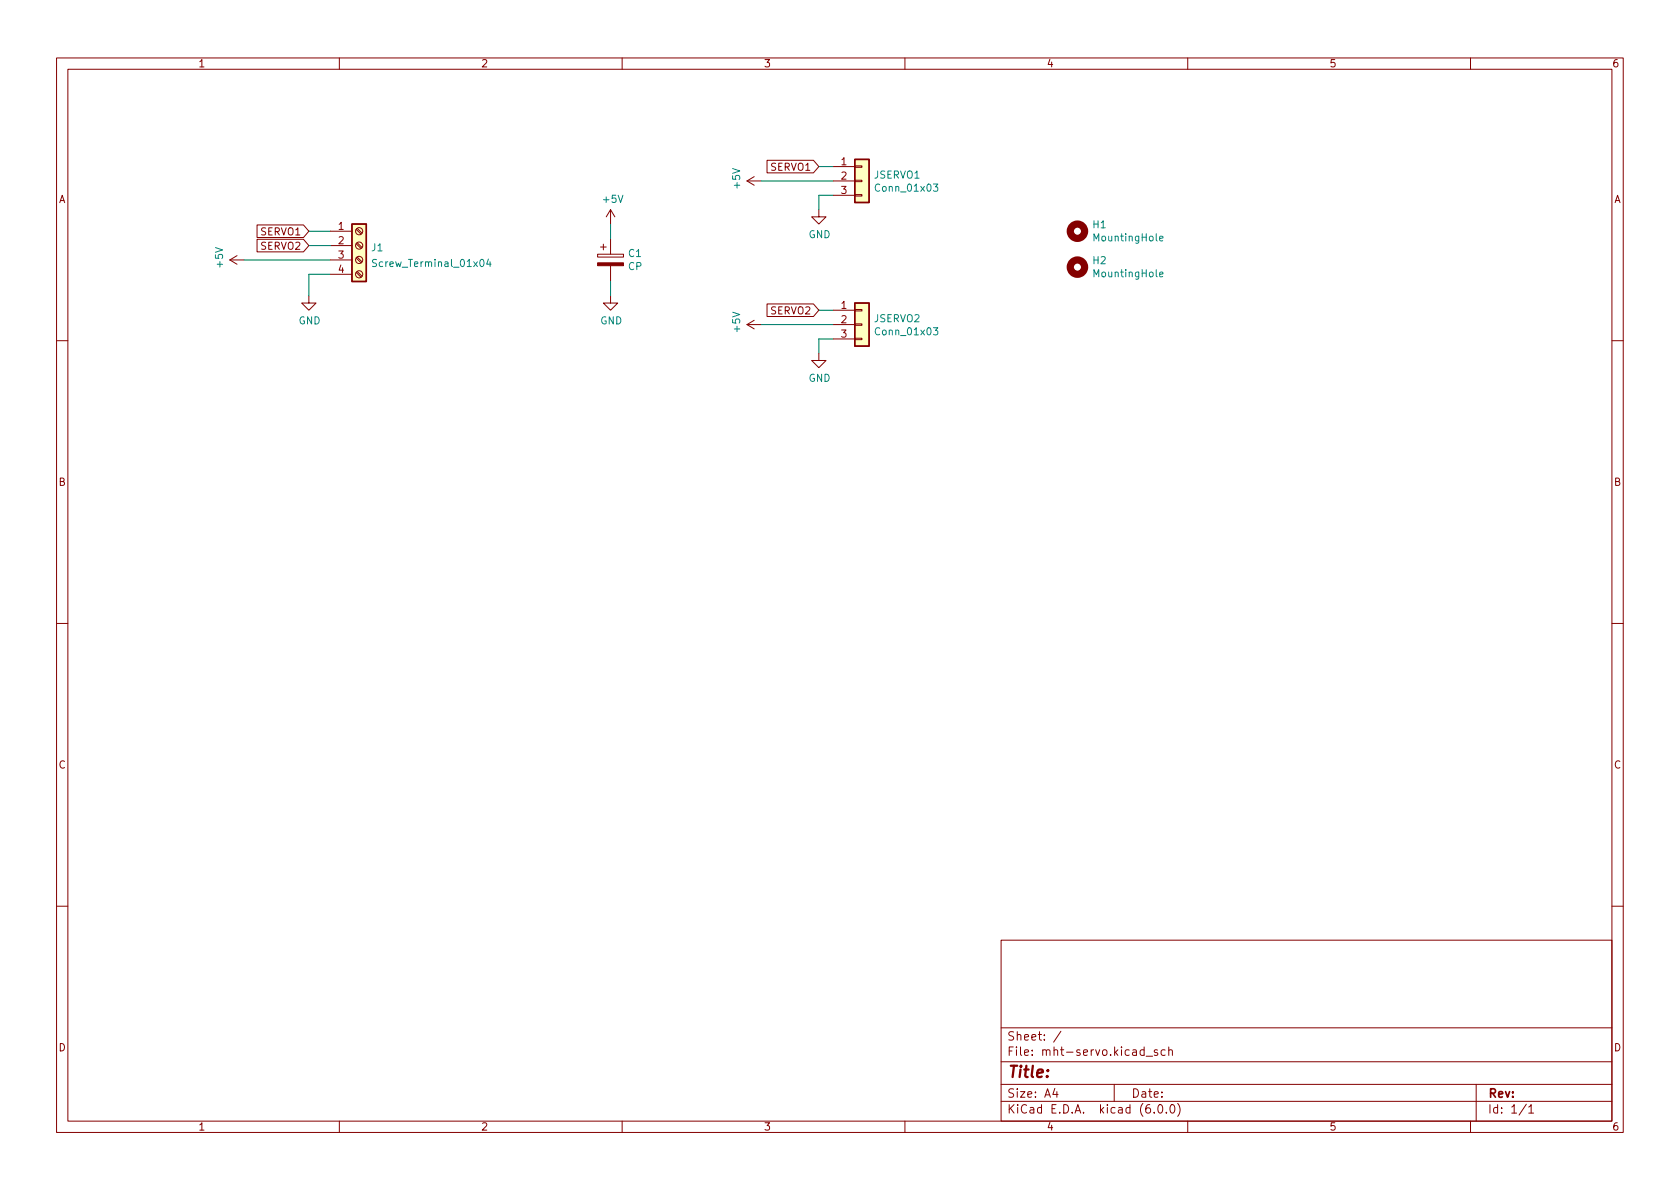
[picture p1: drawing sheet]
<svg xmlns="http://www.w3.org/2000/svg" width="297mm" height="210mm" viewBox="0 0 297 210" stroke-linecap="round" stroke-linejoin="round" font-family="sans-serif">
<g fill="none" stroke="#840000" stroke-width=".18">
<path d="M10 10.2h277v190.1h-277zM12 12.2h273v186.1h-273zM60 10.2v2M110 10.2v2M160 10.2v2M210 10.2v2M260 10.2v2M45.4 39.8h8.3l.9 1.1-.9 1.1h-8.3zM107.9 37.1l-.7 1.2M107.9 37.1v2.5M107.9 37.1l.8 1.2M132.1 32l1.2 .8"/>
<path d="M132.1 32h2.5M133.3 31.2l-1.2 .8M135.6 28.3h8.2l1 1.2-1 1.1h-8.2zM144.8 37.1v1.2h1.2l-1.2 1.3-1.3-1.3h1.3M147.3 32h3.8M147.3 29.5h3.8M147.3 34.5h3.8M151.1 34.4h1.3v.3h-1.3zM151.1 31.9h1.3v.2h-1.3zM151.1 29.3h1.3v.3h-1.3zM40.6 46h2.6M40.6 46l1.3 .7"/>
<path d="M41.9 45.2l-1.3 .8M45.4 42.3h8.3l.9 1.1-.9 1.1h-8.3zM54.6 52.3v1.3h1.3l-1.3 1.3-1.3-1.3h1.3M58.4 40.9h3.8M58.4 43.4h3.8M58.4 46h3.8M58.4 48.5h3.8M63 48.2l.8 .8M63 45.6l.8 .9M63 43.1l.8 .8M63 40.6l.8 .8M63.1 48l.9 .8"/>
<path d="M63.1 45.5l.9 .8M63.1 42.9l.9 .9M63.1 40.4l.9 .8M105.7 45h4.5v.5h-4.5zM106.2 43.7h1M106.7 43.2v1M107.9 52.3v1.3h1.3l-1.3 1.3-1.2-1.3h1.2M107.9 42.2v2.8M107.9 47v2.8M132.1 57.4l1.2 .8M132.1 57.4h2.5M133.3 56.6l-1.2 .8"/>
<path d="M135.6 53.7h8.2l1 1.2-1 1.1h-8.2zM147.3 57.4h3.8M147.3 54.9h3.8M147.3 59.9h3.8M151.1 59.8h1.3v.3h-1.3zM151.1 57.3h1.3v.2h-1.3zM151.1 54.7h1.3v.3h-1.3zM10 60.2h2M144.8 62.5v1.2h1.2l-1.2 1.3-1.3-1.3h1.3M285 60.2h2M10 110.2h2M285 110.2h2"/>
<path d="M10 160.2h2M177 166.3h108v32h-108zM285 160.2h2M60 198.3v2M110 198.3v2M160 198.3v2M177 194.8h108M177 191.8h108M177 187.8h108M177 181.8h108M186.5 192.5l-.4 1h1M186.9 193v1"/>
<path d="M187.6 182.4l-1.3 1.9M197 191.8v3M202.3 185.7l-.4-.1-.3 .3v.4l.1 .3h.6M202.3 185.1v1.5M202.6 186.8h1.2M204.1 196.7v.1M204.6 185.7l-.3-.1-.2 .2v.3l.5 .1v.4h-.5M204.9 195.4l.2-.1a.81 .81 0 0 1 .6 .7 .81 .81 0 0 1-.3 .8h-.2a.81 .81 0 0 1-.6-.6 .81 .81 0 0 1 .3-.8zM206 185.7l-.4-.1-.3 .3v.4l.1 .3h.6M206.2 196.7v.1M206.6 185.8l.3-.2 .3 .1 .1 .9M206.6 185.1v1.5"/>
<path d="M207.1 195.4l.1-.1a.81 .81 0 0 1 .6 .7 .81 .81 0 0 1-.3 .8h-.1a.81 .81 0 0 1-.6-.6 .81 .81 0 0 1 .3-.8zM208.2 195.1a1.72 1.72 0 0 1 0 2.3M210 198.3v2M260 198.3v2M261 191.8v6.5M269.9 195.3l-1.3 1.9M270.3 195.8l.4-.5v1.5M270.3 196.8h.9"/>
<circle cx="63.5" cy="40.9" r=".63"/>
<circle cx="63.5" cy="43.4" r=".63"/>
<circle cx="63.5" cy="46" r=".63"/>
<circle cx="63.5" cy="48.5" r=".63"/>
</g>
<path d="M105.7 46.5h4.5v.5h-4.5z" fill="#840000" stroke="#840000" stroke-width=".18"/>
<g fill="#ffffc2" stroke="#ffffc2" stroke-width=".18">
<path d="M62.2 39.6h2.6v10.2h-2.6z"/>
<path d="M151.1 28.2h2.6v7.6h-2.6z"/>
<path d="M151.1 53.6h2.6v7.6h-2.6z"/>
</g>
<path d="M62.2 39.6h2.6v10.2h-2.6zM151.1 28.2h2.6v7.6h-2.6zM151.1 53.6h2.6v7.6h-2.6z" fill="none" stroke="#840000" stroke-width=".25"/>
<path d="M165 32.5h.8l-.4 .5 .4 .2v.5l-.2 .1-.6-.1M66.6 45.9h-.5l-.2 .2 .1 .3 .5 .3v.3l-.2 .1h-.4M86.4 45.8l-.3 .9h.7M86.7 46.3v.8M165 57.9h.8l-.4 .5 .4 .2v.5l-.2 .1-.6-.1M205 48.5l.6-.1v-.2l-.4-.1-.2 .2 .1 .6h.5M205 42.2l.6-.1v-.3h-.4l-.2 .1 .1 .6h.5" fill="none" stroke="#008484" stroke-width=".18"/>
<g fill="none" stroke="#840000" stroke-width="1.3">
<circle cx="190.5" cy="47.2" r="1.27"/>
<circle cx="190.5" cy="40.9" r="1.27"/>
</g>
<path d="M107.9 39.6v2.6M134.6 32h12.7M144.8 29.5h2.5M147.3 34.5h-2.5v2.6M43.2 46h15.2M54.6 43.4h3.8M54.6 40.9h3.8M58.4 48.5h-3.8v3.8M107.9 49.8v2.5M134.6 57.4h12.7M144.8 54.9h2.5M147.3 59.9h-2.5v2.6" fill="none" stroke="#008400" stroke-width=".18"/>
<text font-size="2.8" fill="#840000" x="178" y="190.6">Title:</text>
<g font-size="2.1" fill="#840000">
<text x="178" y="184">Sheet: /</text>
<text x="178" y="186.7">File: mht-servo.kicad_sch</text>
<text x="178" y="196.9">KiCad E.D.A. kicad (6.0.0)</text>
<text x="178" y="194.1">Size: A4</text>
<text x="200" y="194.1">Date:</text>
<text x="263" y="194.1">Rev:</text>
<text x="263" y="196.9">Id: 1/1</text>
</g>
<g font-size="1.8" fill="#840000">
<text x="35" y="11.9">1</text>
<text x="85" y="11.9">2</text>
<text x="135" y="11.9">3</text>
<text x="185" y="11.9">4</text>
<text x="235" y="11.9">5</text>
<text x="285" y="11.9">6</text>
<text x="148.7" y="29.2">1</text>
<text x="10.3" y="35.9">A</text>
<text x="136.3" y="30.2">SERVO1</text>
<text x="148.7" y="31.7">2</text>
<text x="148.7" y="34.3">3</text>
<text x="285.3" y="35.9">A</text>
<text x="46.2" y="41.6">SERVO1</text>
<text x="59.8" y="40.6">1</text>
<text x="46.2" y="44.2">SERVO2</text>
<text x="59.8" y="43.2">2</text>
<text x="59.8" y="45.7">3</text>
<text x="59.8" y="48.3">4</text>
<text x="136.3" y="55.6">SERVO2</text>
<text x="148.7" y="54.6">1</text>
<text x="148.7" y="57.1">2</text>
<text x="148.7" y="59.7">3</text>
<text x="10.3" y="85.9">B</text>
<text x="285.3" y="85.9">B</text>
<text x="10.3" y="135.9">C</text>
<text x="285.3" y="135.9">C</text>
<text x="10.3" y="185.9">D</text>
<text x="285.3" y="185.9">D</text>
<text x="35" y="199.9">1</text>
<text x="85" y="199.9">2</text>
<text x="135" y="199.9">3</text>
<text x="185" y="199.9">4</text>
<text x="235" y="199.9">5</text>
<text x="285" y="199.9">6</text>
</g>
<g font-size="1.8" fill="#008484">
<text x="106.7" y="35.9">+5V</text>
<text x="130.9" y="33.2" transform="rotate(-90 130.9 33.2)">+5V</text>
<text x="154.5" y="31.6">JSERVO1</text>
<text x="155.1" y="33.9">Conn_01x03</text>
<text x="193.3" y="40.4">H1</text>
<text x="39.4" y="47.2" transform="rotate(-90 39.4 47.2)">+5V</text>
<text x="65.7" y="44.4">J1</text>
<text x="66.6" y="47.2">Screw_Terminal_01x04</text>
<text x="111.1" y="47.7">CP</text>
<text x="111.1" y="45.4">C1</text>
<text x="142.9" y="42.1">GND</text>
<text x="193.3" y="46.7">H2</text>
<text x="193.6" y="42.7">MountingHole</text>
<text x="193.6" y="49">MountingHole</text>
<text x="52.8" y="57.3">GND</text>
<text x="106.1" y="57.3">GND</text>
<text x="130.9" y="58.6" transform="rotate(-90 130.9 58.6)">+5V</text>
<text x="154.5" y="57">JSERVO2</text>
<text x="155.1" y="59.3">Conn_01x03</text>
<text x="142.9" y="67.5">GND</text>
</g>
</svg>
